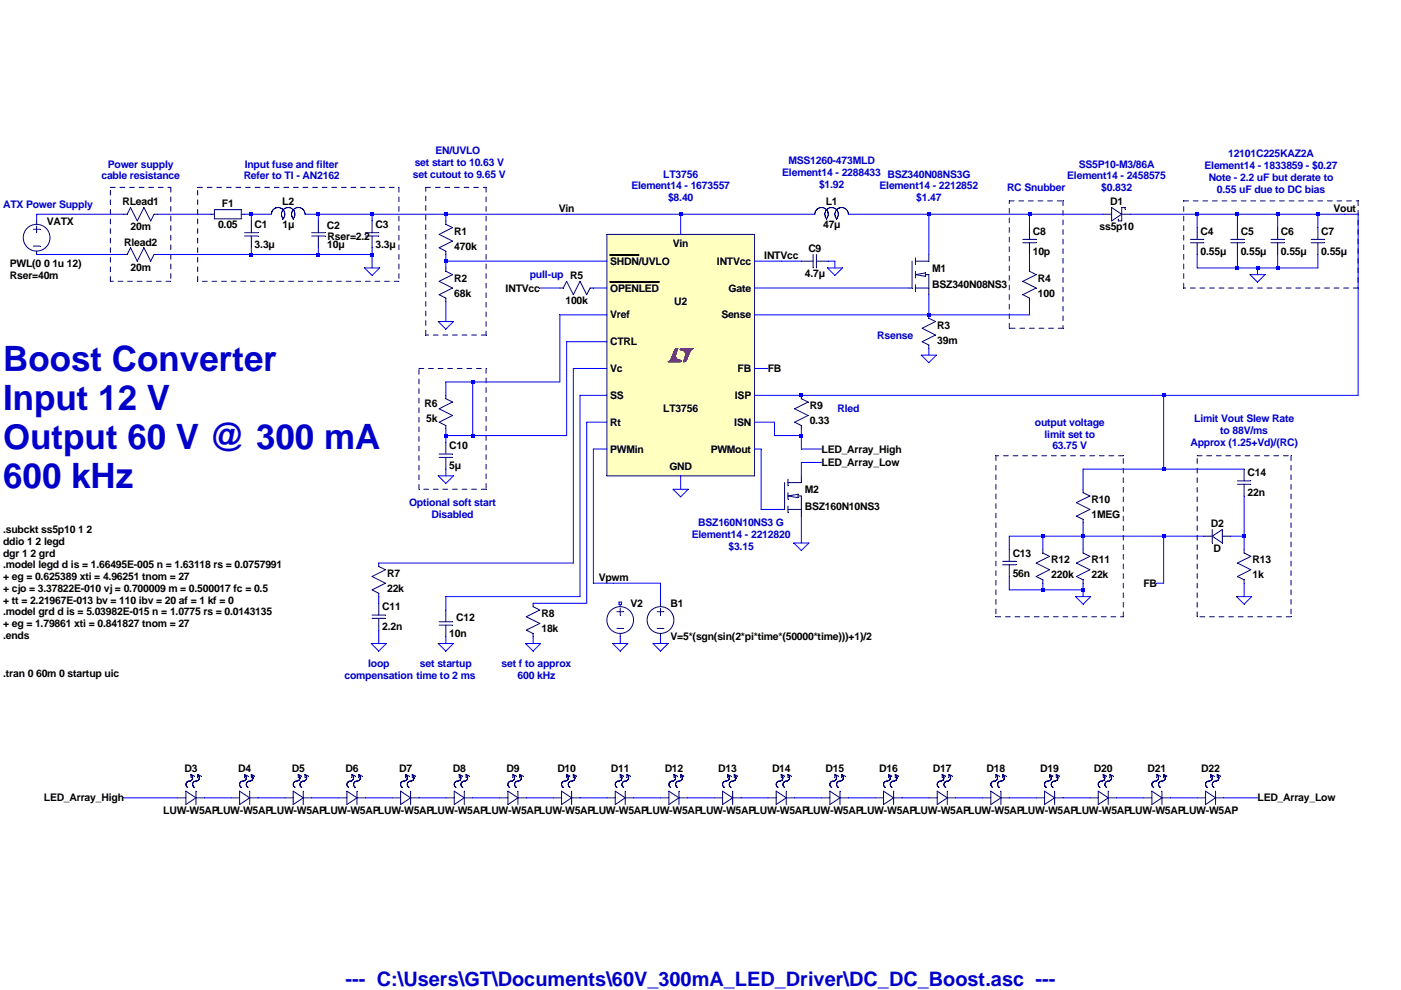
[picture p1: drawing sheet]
Version 4
SHEET 1 2684 1812
WIRE -1344 -112 -1552 -112
WIRE -1136 -112 -1264 -112
WIRE -1040 -112 -1056 -112
WIRE -992 -112 -1040 -112
WIRE -880 -112 -912 -112
WIRE -752 -112 -880 -112
WIRE -576 -112 -752 -112
WIRE -288 -112 -576 -112
WIRE -16 -112 -288 -112
WIRE 304 -112 -16 -112
WIRE 576 -112 384 -112
WIRE 816 -112 576 -112
WIRE 992 -112 816 -112
WIRE 1216 -112 1056 -112
WIRE 1312 -112 1216 -112
WIRE 1408 -112 1312 -112
WIRE 1504 -112 1408 -112
WIRE 1568 -112 1504 -112
WIRE 1600 -112 1568 -112
WIRE -1552 -96 -1552 -112
WIRE -1040 -96 -1040 -112
WIRE -880 -96 -880 -112
WIRE -752 -96 -752 -112
WIRE -576 -96 -576 -112
WIRE 816 -80 816 -112
WIRE 1216 -80 1216 -112
WIRE 1312 -80 1312 -112
WIRE 1408 -80 1408 -112
WIRE 1504 -80 1504 -112
WIRE -16 -64 -16 -112
WIRE -1344 -16 -1552 -16
WIRE -1040 -16 -1040 -32
WIRE -1040 -16 -1264 -16
WIRE -880 -16 -880 -32
WIRE -880 -16 -1040 -16
WIRE -752 -16 -752 -32
WIRE -752 -16 -880 -16
WIRE 576 -16 576 -112
WIRE -576 0 -576 -16
WIRE -192 0 -576 0
WIRE 224 0 160 0
WIRE 272 0 224 0
WIRE 352 0 336 0
WIRE -752 16 -752 -16
WIRE -576 16 -576 0
WIRE 352 16 352 0
WIRE 816 16 816 -16
WIRE 1216 16 1216 -16
WIRE 1312 16 1312 -16
WIRE 1312 16 1216 16
WIRE 1360 16 1312 16
WIRE 1408 16 1408 -16
WIRE 1408 16 1360 16
WIRE 1504 16 1504 -16
WIRE 1504 16 1408 16
WIRE 1360 32 1360 16
WIRE -304 64 -352 64
WIRE -192 64 -224 64
WIRE 528 64 160 64
WIRE -192 128 -304 128
WIRE 576 128 576 80
WIRE 576 128 160 128
WIRE 816 128 816 96
WIRE 816 128 576 128
WIRE -576 144 -576 96
WIRE -192 192 -288 192
WIRE 576 224 576 208
WIRE -192 256 -272 256
WIRE 192 256 160 256
WIRE -512 288 -576 288
WIRE -304 288 -304 128
WIRE -304 288 -512 288
WIRE -576 320 -576 288
WIRE -192 320 -256 320
WIRE 272 320 160 320
WIRE 1136 320 272 320
WIRE 1600 320 1600 -112
WIRE 1600 320 1136 320
WIRE -192 384 -240 384
WIRE 208 384 160 384
WIRE -576 416 -576 400
WIRE -512 416 -512 288
WIRE -512 416 -576 416
WIRE -288 416 -288 192
WIRE -288 416 -512 416
WIRE 208 416 208 384
WIRE 272 416 272 400
WIRE 272 416 208 416
WIRE -576 432 -576 416
WIRE -192 448 -224 448
WIRE 176 448 160 448
WIRE 272 448 272 416
WIRE 320 448 272 448
WIRE 320 480 272 480
WIRE 1136 496 1136 320
WIRE 1136 496 944 496
WIRE 1328 496 1136 496
WIRE -576 512 -576 496
WIRE 272 512 272 480
WIRE -16 544 -16 512
WIRE 944 544 944 496
WIRE 176 592 176 448
WIRE 224 592 176 592
WIRE 848 656 768 656
WIRE 944 656 944 624
WIRE 944 656 848 656
WIRE 1136 656 944 656
WIRE 1232 656 1136 656
WIRE 1328 656 1328 560
WIRE 1328 656 1296 656
WIRE 272 672 272 608
WIRE 768 688 768 656
WIRE 848 688 848 656
WIRE 944 688 944 656
WIRE 1328 688 1328 656
WIRE -272 720 -272 256
WIRE -272 720 -736 720
WIRE -224 768 -224 448
WIRE -176 768 -224 768
WIRE -64 768 -176 768
WIRE 1136 768 1136 656
WIRE 1136 768 1120 768
WIRE 768 784 768 752
WIRE 848 784 848 768
WIRE 848 784 768 784
WIRE 944 784 944 768
WIRE 944 784 848 784
WIRE -256 800 -256 320
WIRE -256 800 -576 800
WIRE 944 800 944 784
WIRE 1328 800 1328 768
WIRE -736 816 -736 800
WIRE -240 816 -240 384
WIRE -240 816 -368 816
WIRE -64 816 -64 768
WIRE -576 832 -576 800
WIRE -736 912 -736 880
WIRE -576 912 -576 896
WIRE -368 912 -368 896
WIRE -160 912 -160 896
WIRE -64 912 -64 896
WIRE -1216 1280 -1344 1280
WIRE -1088 1280 -1152 1280
WIRE -960 1280 -1024 1280
WIRE -832 1280 -896 1280
WIRE -704 1280 -768 1280
WIRE -576 1280 -640 1280
WIRE -448 1280 -512 1280
WIRE -320 1280 -384 1280
WIRE -192 1280 -256 1280
WIRE -64 1280 -128 1280
WIRE 64 1280 0 1280
WIRE 192 1280 128 1280
WIRE 320 1280 256 1280
WIRE 448 1280 384 1280
WIRE 576 1280 512 1280
WIRE 704 1280 640 1280
WIRE 832 1280 768 1280
WIRE 960 1280 896 1280
WIRE 1088 1280 1024 1280
WIRE 1216 1280 1152 1280
WIRE 1360 1280 1280 1280
FLAG -752 16 0
FLAG 352 16 0
FLAG 944 800 0
FLAG -736 912 0
FLAG -352 64 INTVcc
FLAG -576 144 0
FLAG 224 0 INTVcc
FLAG 576 224 0
FLAG -16 544 0
FLAG -160 912 0
FLAG 1328 800 0
FLAG -576 512 0
FLAG -576 912 0
FLAG -368 912 0
FLAG 272 672 0
FLAG -1344 1280 LED_Array_High
FLAG 1360 1280 LED_Array_Low
FLAG 320 448 LED_Array_High
FLAG 320 480 LED_Array_Low
FLAG 1360 32 0
FLAG 1568 -112 Vout
FLAG 192 256 FB
FLAG 1120 768 FB
FLAG -288 -112 Vin
FLAG -64 912 0
FLAG -176 768 Vpwm
SYMBOL voltage -1552 -112 R0
WINDOW 123 0 0 Left 2
WINDOW 39 -64 145 Left 2
WINDOW 3 -64 117 Left 2
SYMATTR SpiceLine Rser=40m
SYMATTR Value PWL(0 0 1u 12)
SYMATTR InstName VATX
SYMBOL cap -768 -96 R0
SYMATTR InstName C3
SYMATTR Value 3.3µ
SYMATTR SpiceLine V=25 Irms=0 Rser=0.005 Lser=0 mfg="TDK" pn="C4532X7RlE335M" type="X7R"
SYMBOL res -592 -112 R0
SYMATTR InstName R1
SYMATTR Value 470k
SYMBOL res -592 0 R0
SYMATTR InstName R2
SYMATTR Value 68k
SYMBOL res 256 304 R0
SYMATTR InstName R9
SYMATTR Value 0.33
SYMBOL LED 1088 1296 R270
WINDOW 0 72 32 VTop 2
WINDOW 3 0 32 VBottom 2
SYMATTR InstName D21
SYMATTR Value LUW-W5AP
SYMATTR Description Diode
SYMATTR Type diode
SYMBOL LED 1216 1296 R270
WINDOW 0 72 32 VTop 2
WINDOW 3 0 32 VBottom 2
SYMATTR InstName D22
SYMATTR Value LUW-W5AP
SYMATTR Description Diode
SYMATTR Type diode
SYMBOL LED -1216 1296 R270
WINDOW 0 72 32 VTop 2
WINDOW 3 0 32 VBottom 2
SYMATTR InstName D3
SYMATTR Value LUW-W5AP
SYMATTR Description Diode
SYMATTR Type diode
SYMBOL LED -1088 1296 R270
WINDOW 0 72 32 VTop 2
WINDOW 3 0 32 VBottom 2
SYMATTR InstName D4
SYMATTR Value LUW-W5AP
SYMATTR Description Diode
SYMATTR Type diode
SYMBOL LED -960 1296 R270
WINDOW 0 72 32 VTop 2
WINDOW 3 0 32 VBottom 2
SYMATTR InstName D5
SYMATTR Value LUW-W5AP
SYMATTR Description Diode
SYMATTR Type diode
SYMBOL LED -832 1296 R270
WINDOW 0 72 32 VTop 2
WINDOW 3 0 32 VBottom 2
SYMATTR InstName D6
SYMATTR Value LUW-W5AP
SYMATTR Description Diode
SYMATTR Type diode
SYMBOL LED -704 1296 R270
WINDOW 0 72 32 VTop 2
WINDOW 3 0 32 VBottom 2
SYMATTR InstName D7
SYMATTR Value LUW-W5AP
SYMATTR Description Diode
SYMATTR Type diode
SYMBOL LED -576 1296 R270
WINDOW 0 72 32 VTop 2
WINDOW 3 0 32 VBottom 2
SYMATTR InstName D8
SYMATTR Value LUW-W5AP
SYMATTR Description Diode
SYMATTR Type diode
SYMBOL LED -448 1296 R270
WINDOW 0 72 32 VTop 2
WINDOW 3 0 32 VBottom 2
SYMATTR InstName D9
SYMATTR Value LUW-W5AP
SYMATTR Description Diode
SYMATTR Type diode
SYMBOL LED -320 1296 R270
WINDOW 0 72 32 VTop 2
WINDOW 3 0 32 VBottom 2
SYMATTR InstName D10
SYMATTR Value LUW-W5AP
SYMATTR Description Diode
SYMATTR Type diode
SYMBOL res -320 80 R270
WINDOW 0 32 56 VTop 2
WINDOW 3 0 56 VBottom 2
SYMATTR InstName R5
SYMATTR Value 100k
SYMBOL cap -592 832 R0
WINDOW 0 41 18 Left 2
SYMATTR InstName C12
SYMATTR Value 10n
SYMBOL res -384 800 R0
SYMATTR InstName R8
SYMATTR Value 18k
SYMBOL cap -752 816 R0
SYMATTR InstName C11
SYMATTR Value 2.2n
SYMBOL res -752 704 R0
SYMATTR InstName R7
SYMATTR Value 22k
SYMBOL cap 336 -16 R90
WINDOW 0 0 32 VBottom 2
WINDOW 3 32 32 VTop 2
SYMATTR InstName C9
SYMATTR Value 4.7µ
SYMBOL ind 288 -96 R270
WINDOW 0 32 56 VTop 2
WINDOW 3 5 56 VBottom 2
SYMATTR InstName L1
SYMATTR Value 47µ
SYMATTR SpiceLine Ipk=3.3 Rser=0.075 Rpar=4427.4 Cpar=0 mfg="Coilcraft" pn="MSS1260-473"
SYMBOL res 560 112 R0
SYMATTR InstName R3
SYMATTR Value 39m
SYMBOL nmos 224 512 R0
SYMATTR InstName M2
SYMATTR Value BSZ160N10NS3
SYMBOL nmos 528 -16 R0
SYMATTR InstName M1
SYMATTR Value BSZ340N08NS3
SYMBOL schottky 992 -96 R270
WINDOW 0 32 32 VTop 2
WINDOW 3 0 32 VBottom 2
SYMATTR InstName D1
SYMATTR Value ss5p10
SYMATTR Description Diode
SYMATTR Type diode
SYMATTR Prefix X
SYMBOL res 928 528 R0
SYMATTR InstName R10
SYMATTR Value 1MEG
SYMBOL res 928 672 R0
SYMATTR InstName R11
SYMATTR Value 22k
SYMBOL LED -192 1296 R270
WINDOW 0 72 32 VTop 2
WINDOW 3 0 32 VBottom 2
SYMATTR InstName D11
SYMATTR Value LUW-W5AP
SYMATTR Description Diode
SYMATTR Type diode
SYMBOL LED -64 1296 R270
WINDOW 0 72 32 VTop 2
WINDOW 3 0 32 VBottom 2
SYMATTR InstName D12
SYMATTR Value LUW-W5AP
SYMATTR Description Diode
SYMATTR Type diode
SYMBOL LED 64 1296 R270
WINDOW 0 72 32 VTop 2
WINDOW 3 0 32 VBottom 2
SYMATTR InstName D13
SYMATTR Value LUW-W5AP
SYMATTR Description Diode
SYMATTR Type diode
SYMBOL LED 192 1296 R270
WINDOW 0 72 32 VTop 2
WINDOW 3 0 32 VBottom 2
SYMATTR InstName D14
SYMATTR Value LUW-W5AP
SYMATTR Description Diode
SYMATTR Type diode
SYMBOL LED 320 1296 R270
WINDOW 0 72 32 VTop 2
WINDOW 3 0 32 VBottom 2
SYMATTR InstName D15
SYMATTR Value LUW-W5AP
SYMATTR Description Diode
SYMATTR Type diode
SYMBOL LED 448 1296 R270
WINDOW 0 72 32 VTop 2
WINDOW 3 0 32 VBottom 2
SYMATTR InstName D16
SYMATTR Value LUW-W5AP
SYMATTR Description Diode
SYMATTR Type diode
SYMBOL LED 576 1296 R270
WINDOW 0 72 32 VTop 2
WINDOW 3 0 32 VBottom 2
SYMATTR InstName D17
SYMATTR Value LUW-W5AP
SYMATTR Description Diode
SYMATTR Type diode
SYMBOL LED 704 1296 R270
WINDOW 0 72 32 VTop 2
WINDOW 3 0 32 VBottom 2
SYMATTR InstName D18
SYMATTR Value LUW-W5AP
SYMATTR Description Diode
SYMATTR Type diode
SYMBOL LED 832 1296 R270
WINDOW 0 72 32 VTop 2
WINDOW 3 0 32 VBottom 2
SYMATTR InstName D19
SYMATTR Value LUW-W5AP
SYMATTR Description Diode
SYMATTR Type diode
SYMBOL LED 960 1296 R270
WINDOW 0 72 32 VTop 2
WINDOW 3 0 32 VBottom 2
SYMATTR InstName D20
SYMATTR Value LUW-W5AP
SYMATTR Description Diode
SYMATTR Type diode
SYMBOL voltage -160 800 R0
WINDOW 123 0 0 Left 2
WINDOW 39 0 0 Left 2
WINDOW 3 24 96 Invisible 2
SYMATTR Value 5
SYMATTR InstName V2
SYMBOL cap 1312 496 R0
SYMATTR InstName C14
SYMATTR Value 22n
SYMBOL res 1312 672 R0
SYMATTR InstName R13
SYMATTR Value 1k
SYMBOL cap 752 688 R0
SYMATTR InstName C13
SYMATTR Value 56n
SYMBOL diode 1296 640 R90
WINDOW 0 0 32 VBottom 2
WINDOW 3 32 32 VTop 2
SYMATTR InstName D2
SYMBOL res -560 416 R180
WINDOW 0 36 76 Left 2
WINDOW 3 36 40 Left 2
SYMATTR InstName R6
SYMATTR Value 5k
SYMBOL cap -592 432 R0
SYMATTR InstName C10
SYMATTR Value 5µ
SYMBOL PowerProducts\\LT3756 -16 224 R0
SYMATTR InstName U2
SYMBOL cap 1200 -80 R0
SYMATTR InstName C4
SYMATTR Value 0.55µ
SYMATTR SpiceLine Rser=0.05
SYMBOL cap 1488 -80 R0
SYMATTR InstName C7
SYMATTR Value 0.55µ
SYMATTR SpiceLine Rser=0.05
SYMBOL cap 1296 -80 R0
SYMATTR InstName C5
SYMATTR Value 0.55µ
SYMBOL cap 1392 -80 R0
SYMATTR InstName C6
SYMATTR Value 0.55µ
SYMBOL cap 800 -80 R0
SYMATTR InstName C8
SYMATTR Value 10p
SYMBOL res 800 0 R0
SYMATTR InstName R4
SYMATTR Value 100
SYMBOL res -1248 -128 R90
WINDOW 0 0 56 VBottom 2
WINDOW 3 32 56 VTop 2
SYMATTR InstName RLead1
SYMATTR Value 20m
SYMBOL res -1248 -32 R90
WINDOW 0 0 56 VBottom 2
WINDOW 3 32 56 VTop 2
SYMATTR InstName Rlead2
SYMATTR Value 20m
SYMBOL ind -1008 -96 R270
WINDOW 0 32 56 VTop 2
WINDOW 3 5 56 VBottom 2
SYMATTR InstName L2
SYMATTR Value 1µ
SYMBOL cap -1056 -96 R0
SYMATTR InstName C1
SYMATTR Value 3.3µ
SYMBOL cap -896 -96 R0
WINDOW 0 36 10 Left 2
WINDOW 3 37 56 Left 2
WINDOW 39 38 36 Left 2
SYMATTR InstName C2
SYMATTR Value 10µ
SYMATTR SpiceLine Rser=2.2
SYMBOL Misc\\EuropeanResistor -1040 -128 R90
WINDOW 0 5 56 VBottom 2
WINDOW 3 27 56 VTop 2
SYMATTR InstName F1
SYMATTR Value 0.05
SYMBOL res 832 672 R0
SYMATTR InstName R12
SYMATTR Value 220k
SYMBOL bv -64 800 R0
SYMATTR InstName B1
SYMATTR Value V=5*(sgn(sin(2*pi*time*(50000*time)))+1)/2
TEXT -544 -264 Center 2 ;EN/UVLO \nset start to 10.63 V\nset cutout to 9.65 V
TEXT -1632 984 Left 2 !.tran 0 60m 0 startup uic
TEXT -1632 232 Left 6 ;Boost Converter\nInput 12 V\nOutput 60 V @ 300 mA\n600 kHz
TEXT -360 960 Center 2 ;set f to approx\n600 kHz
TEXT -576 960 Center 2 ;set startup\ntime to 2 ms
TEXT -736 960 Center 2 ;loop\ncompensation
TEXT -376 32 Left 2 ;pull-up
TEXT 912 384 Center 2 ;output voltage\nlimit set to\n63.75 V
TEXT 344 -240 Center 2 ;MSS1260-473MLD\nElement14 - 2288433\n$1.92
TEXT 576 -208 Center 2 ;BSZ340N08NS3G\nElement14 - 2212852\n$1.47
TEXT 1024 -232 Center 2 ;SS5P10-M3/86A\nElement14 - 2458575\n$0.832
TEXT 1392 -256 Center 2 ;12101C225KAZ2A\nElement14 - 1833859 - $0.27\nNote - 2.2 uF but derate to\n0.55 uF due to DC bias
TEXT -16 -208 Center 2 ;LT3756\nElement14 - 1673557\n$8.40
TEXT -1632 640 Left 2 !.subckt ss5p10 1 2\nddio 1 2 legd\ndgr 1 2 grd\n.model legd d is = 1.66495E-005 n = 1.63118 rs = 0.0757991\n+ eg = 0.625389 xti = 4.96251 tnom = 27\n+ cjo = 3.37822E-010 vj = 0.700009 m = 0.500017 fc = 0.5\n+ tt = 2.21967E-013 bv = 110 ibv = 20 af = 1 kf = 0\n.model grd d is = 5.03982E-015 n = 1.0775 rs = 0.0143135\n+ eg = 1.79861 xti = 0.841827 tnom = 27\n.ends
TEXT -1632 -136 Left 2 ;ATX Power Supply
TEXT -1304 -232 Center 2 ;Power supply\ncable resistance
TEXT -944 -232 Center 2 ;Input fuse and filter\nRefer to TI - AN2162
TEXT 832 -176 Center 2 ;RC Snubber
TEXT 1328 376 Center 2 ;Limit Vout Slew Rate\nto 88V/ms\nApprox (1.25+Vd)/(RC)
TEXT 496 176 Center 2 ;Rsense
TEXT 384 352 Center 2 ;Rled
TEXT -560 576 Center 2 ;Optional soft start\nDisabled
TEXT 128 624 Center 2 ;BSZ160N10NS3 G\nElement14 - 2212820\n$3.15
RECTANGLE Normal -1232 48 -1376 -176 2
RECTANGLE Normal -688 48 -1168 -176 2
RECTANGLE Normal -480 176 -624 -176 2
RECTANGLE Normal 1440 848 1216 464 2
RECTANGLE Normal 896 160 768 -144 2
RECTANGLE Normal 1600 64 1184 -144 2
RECTANGLE Normal 736 848 1040 464 2
RECTANGLE Normal -480 544 -640 256 2
